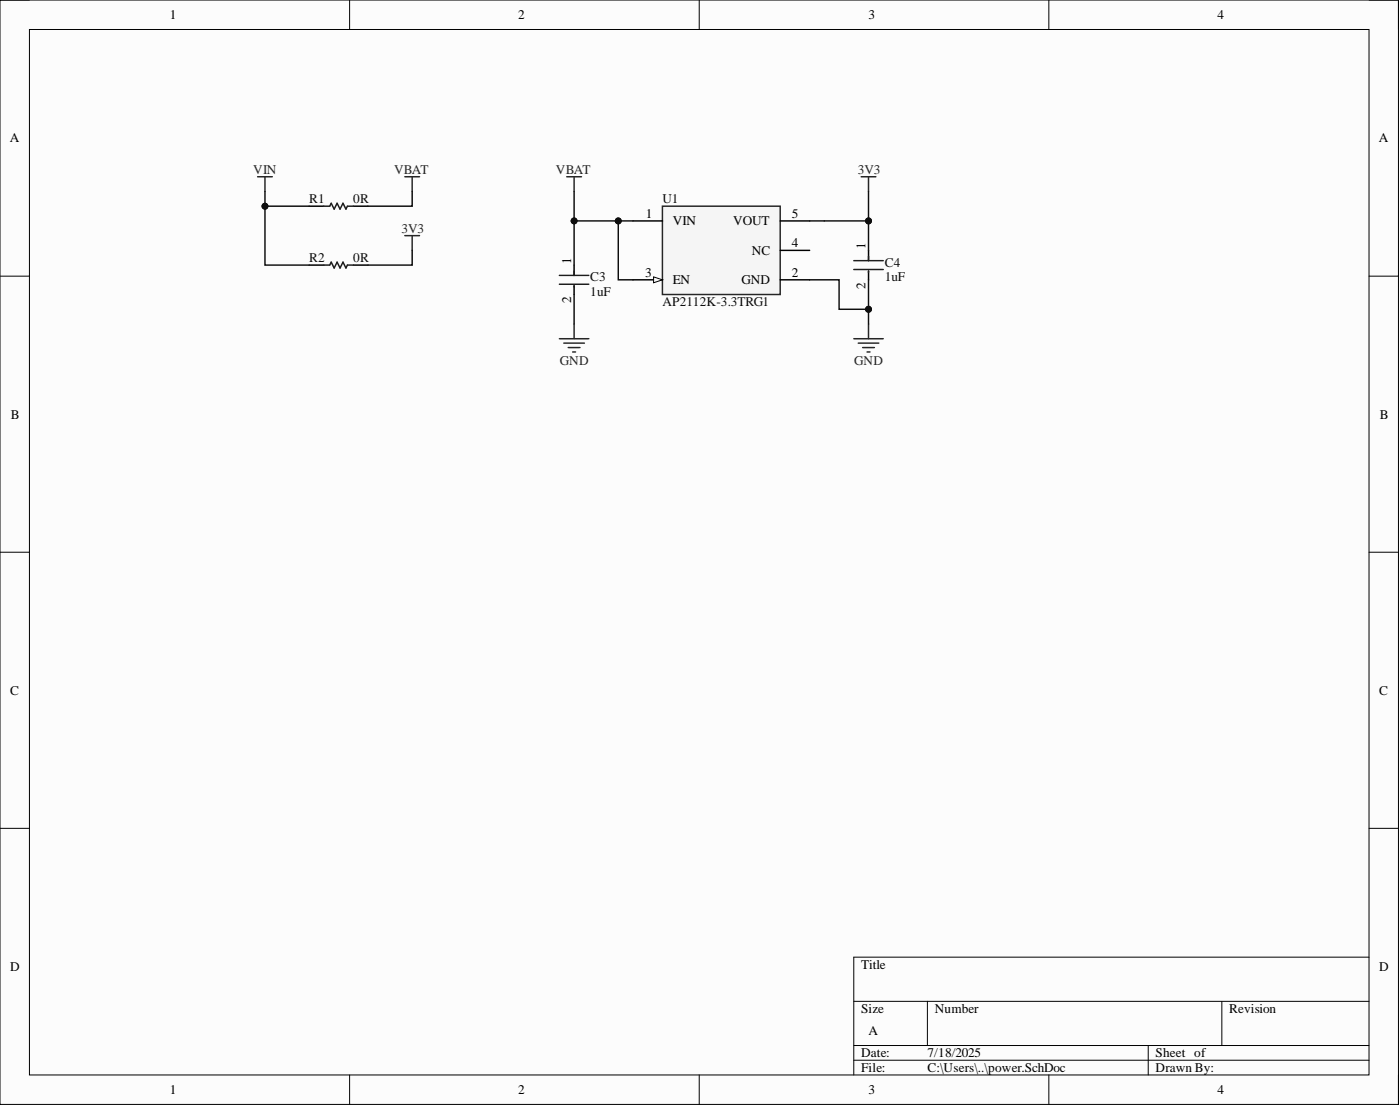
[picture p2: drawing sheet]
<svg xmlns="http://www.w3.org/2000/svg" width="241mm" height="190mm" viewBox="0 0 241 190" stroke-linecap="round" stroke-linejoin="round" font-family="sans-serif">
<path d="M0 0h241v190.2h-241z" fill-rule="evenodd" fill="#fcfcfc"/>
<path d="M0 0h241v190.2h-241z" fill="none" stroke="#000" stroke-width=".17"/>
<path d="M5.1 5.1h230.9v180.1h-230.9z" fill-rule="evenodd" fill="#fcfcfc"/>
<g fill="none" stroke="#000" stroke-width=".17">
<path d="M0 0h5.1M5.1 5.1h230.9v180.1h-230.9zM60.3 0v5.1M120.5 0v5.1M180.8 0v5.1M236 0h5v5.1M0 47.6h5.1M236 47.6h5M0 95.1h5.1M236 95.1h5M0 142.7h5.1M236 142.7h5"/>
<path d="M147.2 172.5h88.8M159.8 172.5v7.6M210.6 172.5v7.6M236 164.9h-88.8v20.3M60.3 185.2v5M120.5 185.2v5M147.2 180.1h88.8M147.2 182.6h88.8M180.8 185.2v5M197.9 180.1v5.1M241 185.2v5"/>
</g>
<g fill="none" stroke="#262626" stroke-width=".25">
<path d="M44.4 30.4h2.5M45.7 30.4v2.6M69.8 30.4h2.5M71 30.4v2.6M97.7 30.4h2.5M99 30.4v2.6M148.4 30.4h2.6M149.7 30.4v2.6M69.8 40.6h2.5M71 40.6v2.5M96.4 58.3h5.1M97.2 59.1h3.5"/>
<path d="M97.9 59.9h2.1M99 55.8v2.5M147.2 58.3h5M147.9 59.1h3.6M148.7 59.9h2M149.7 55.8v2.5M98.7 60.6h.5M149.4 60.6h.5"/>
</g>
<path d="M53.3 35.5h2.5M60.9 35.5h2.5M53.3 45.7h2.5M60.9 45.7h2.5M99 45.7v1.7M99 49.2v1.5M149.7 43.1v1.8M149.7 46.7v1.5" fill="none" stroke="#000" stroke-width=".25"/>
<path d="M55.8 35.5h1l.3-.5 .5 1 .5-1 .5 1 .5-1 .5 1 .3-.5h1M55.8 45.7h1l.3-.5 .5 1 .5-1 .5 1 .5-1 .5 1 .3-.5h1M96.4 47.4h5.1M96.4 49h5.1M99 46.7v.7M99 49.2v.3M147.2 44.9h5M147.2 46.4h5M149.7 44.1v.8M149.7 46.7v.2" fill="none" stroke="#1c1c1c" stroke-width=".25"/>
<path d="M114.2 35.5h20.3v15.2h-20.3z" fill-rule="evenodd" fill="#f5f5f5"/>
<path d="M114.2 35.5h20.3v15.2h-20.3z" fill="none" stroke="#262626" stroke-width=".25"/>
<path d="M109.1 38.1h5.1M109.1 48.2h5.1" fill="none" stroke="#000" stroke-width=".25"/>
<path d="M112.7 47.7l1.5 .5-1.5 .5z" fill="#fbfbfb"/>
<path d="M112.7 47.7l1.5 .5-1.5 .5z" fill="none" stroke="#000" stroke-width=".17"/>
<path d="M134.5 38.1h5M134.5 43.1h5M134.5 48.2h5" fill="none" stroke="#000" stroke-width=".25"/>
<path d="M106.6 38.1h-7.6v7.6" fill="none" stroke="#0e0e0e" stroke-width=".25"/>
<circle cx="106.6" cy="38.1" r=".51" fill="#0e0e0e"/>
<circle cx="106.6" cy="38.1" r=".51" fill="none" stroke="#0e0e0e" stroke-width=".17"/>
<circle cx="99" cy="38.1" r=".51" fill="#0e0e0e"/>
<circle cx="99" cy="38.1" r=".51" fill="none" stroke="#0e0e0e" stroke-width=".17"/>
<path d="M142.1 38.1h7.6v5M99 50.7v5.1" fill="none" stroke="#0e0e0e" stroke-width=".25"/>
<circle cx="149.7" cy="38.1" r=".51" fill="#0e0e0e"/>
<circle cx="149.7" cy="38.1" r=".51" fill="none" stroke="#0e0e0e" stroke-width=".17"/>
<path d="M45.7 33v2.5h7.6" fill="none" stroke="#0e0e0e" stroke-width=".25"/>
<circle cx="45.7" cy="35.5" r=".51" fill="#0e0e0e"/>
<circle cx="45.7" cy="35.5" r=".51" fill="none" stroke="#0e0e0e" stroke-width=".17"/>
<path d="M45.7 35.5v10.2h7.6" fill="none" stroke="#0e0e0e" stroke-width=".25"/>
<circle cx="45.7" cy="35.5" r=".51" fill="#0e0e0e"/>
<circle cx="45.7" cy="35.5" r=".51" fill="none" stroke="#0e0e0e" stroke-width=".17"/>
<path d="M71 33v2.5h-7.6M99 33v5.1M71 43.1v2.6h-7.6" fill="none" stroke="#0e0e0e" stroke-width=".25"/>
<circle cx="99" cy="38.1" r=".51" fill="#0e0e0e"/>
<circle cx="99" cy="38.1" r=".51" fill="none" stroke="#0e0e0e" stroke-width=".17"/>
<path d="M149.7 33v5.1" fill="none" stroke="#0e0e0e" stroke-width=".25"/>
<circle cx="149.7" cy="38.1" r=".51" fill="#0e0e0e"/>
<circle cx="149.7" cy="38.1" r=".51" fill="none" stroke="#0e0e0e" stroke-width=".17"/>
<path d="M109.1 38.1h-2.5v10.1h2.5" fill="none" stroke="#0e0e0e" stroke-width=".25"/>
<circle cx="106.6" cy="38.1" r=".51" fill="#0e0e0e"/>
<circle cx="106.6" cy="38.1" r=".51" fill="none" stroke="#0e0e0e" stroke-width=".17"/>
<path d="M149.7 53.3v2.5" fill="none" stroke="#0e0e0e" stroke-width=".25"/>
<circle cx="149.7" cy="53.3" r=".51" fill="#0e0e0e"/>
<circle cx="149.7" cy="53.3" r=".51" fill="none" stroke="#0e0e0e" stroke-width=".17"/>
<path d="M139.5 38.1h2.6M139.5 48.2h5.1v5.1h5.1v-5.1" fill="none" stroke="#0e0e0e" stroke-width=".25"/>
<circle cx="149.7" cy="53.3" r=".51" fill="#0e0e0e"/>
<circle cx="149.7" cy="53.3" r=".51" fill="none" stroke="#0e0e0e" stroke-width=".17"/>
<g font-size="2.3">
<text x="29.3" y="3.3">1</text>
<text x="89.3" y="3.3">2</text>
<text x="149.7" y="3.3">3</text>
<text x="209.8" y="3.3">4</text>
<text x="1.7" y="24.5">A</text>
<text x="237.7" y="24.5">A</text>
<text x="111.3" y="37.5">1</text>
<text x="116" y="38.8">VIN</text>
<text x="126.4" y="38.8">VOUT</text>
<text x="136.5" y="37.5">5</text>
<text x="98.4" y="45.4" transform="rotate(-90 98.4 45.4)">1</text>
<text x="111.2" y="47.7">3</text>
<text x="129.6" y="43.9">NC</text>
<text x="136.5" y="42.6">4</text>
<text x="136.5" y="47.7">2</text>
<text x="149.2" y="42.9" transform="rotate(-90 149.2 42.9)">1</text>
<text x="98.4" y="52.3" transform="rotate(-90 98.4 52.3)">2</text>
<text x="116" y="49">EN</text>
<text x="127.8" y="49">GND</text>
<text x="149.2" y="49.7" transform="rotate(-90 149.2 49.7)">2</text>
<text x="1.9" y="72.1">B</text>
<text x="237.8" y="72.1">B</text>
<text x="1.8" y="119.6">C</text>
<text x="237.7" y="119.6">C</text>
<text x="1.8" y="167.2">D</text>
<text x="148.4" y="166.9">Title</text>
<text x="237.7" y="167.2">D</text>
<text x="148.4" y="174.5">Size</text>
<text x="149.7" y="178.3">A</text>
<text x="161.1" y="174.5">Number</text>
<text x="211.9" y="174.5">Revision</text>
<text x="148.4" y="182.1">Date:</text>
<text x="148.4" y="184.6">File:</text>
<text x="159.8" y="182.1">7/18/2025</text>
<text x="159.8" y="184.6">C:\Users\..\power.SchDoc</text>
<text x="199.2" y="182.1">Sheet of</text>
<text x="199.2" y="184.6">Drawn By:</text>
<text x="29.3" y="188.5">1</text>
<text x="89.3" y="188.5">2</text>
<text x="149.7" y="188.5">3</text>
<text x="209.8" y="188.5">4</text>
</g>
<g font-size="2.3" fill="#262626">
<text x="43.6" y="29.9">VIN</text>
<text x="67.9" y="29.9">VBAT</text>
<text x="95.8" y="29.9">VBAT</text>
<text x="147.8" y="29.9">3V3</text>
<text x="69.2" y="40.1">3V3</text>
<text x="96.5" y="62.9">GND</text>
<text x="147.2" y="62.9">GND</text>
</g>
<g font-size="2.3" fill="#0e0e0e">
<text x="53.3" y="35">R1</text>
<text x="60.9" y="35">0R</text>
<text x="114.2" y="35">U1</text>
<text x="53.3" y="45.2">R2</text>
<text x="60.9" y="45.2">0R</text>
<text x="152.5" y="45.9">C4</text>
<text x="101.7" y="51">1uF</text>
<text x="101.7" y="48.5">C3</text>
<text x="114.2" y="52.8">AP2112K-3.3TRG1</text>
<text x="152.5" y="48.5">1uF</text>
</g>
</svg>
